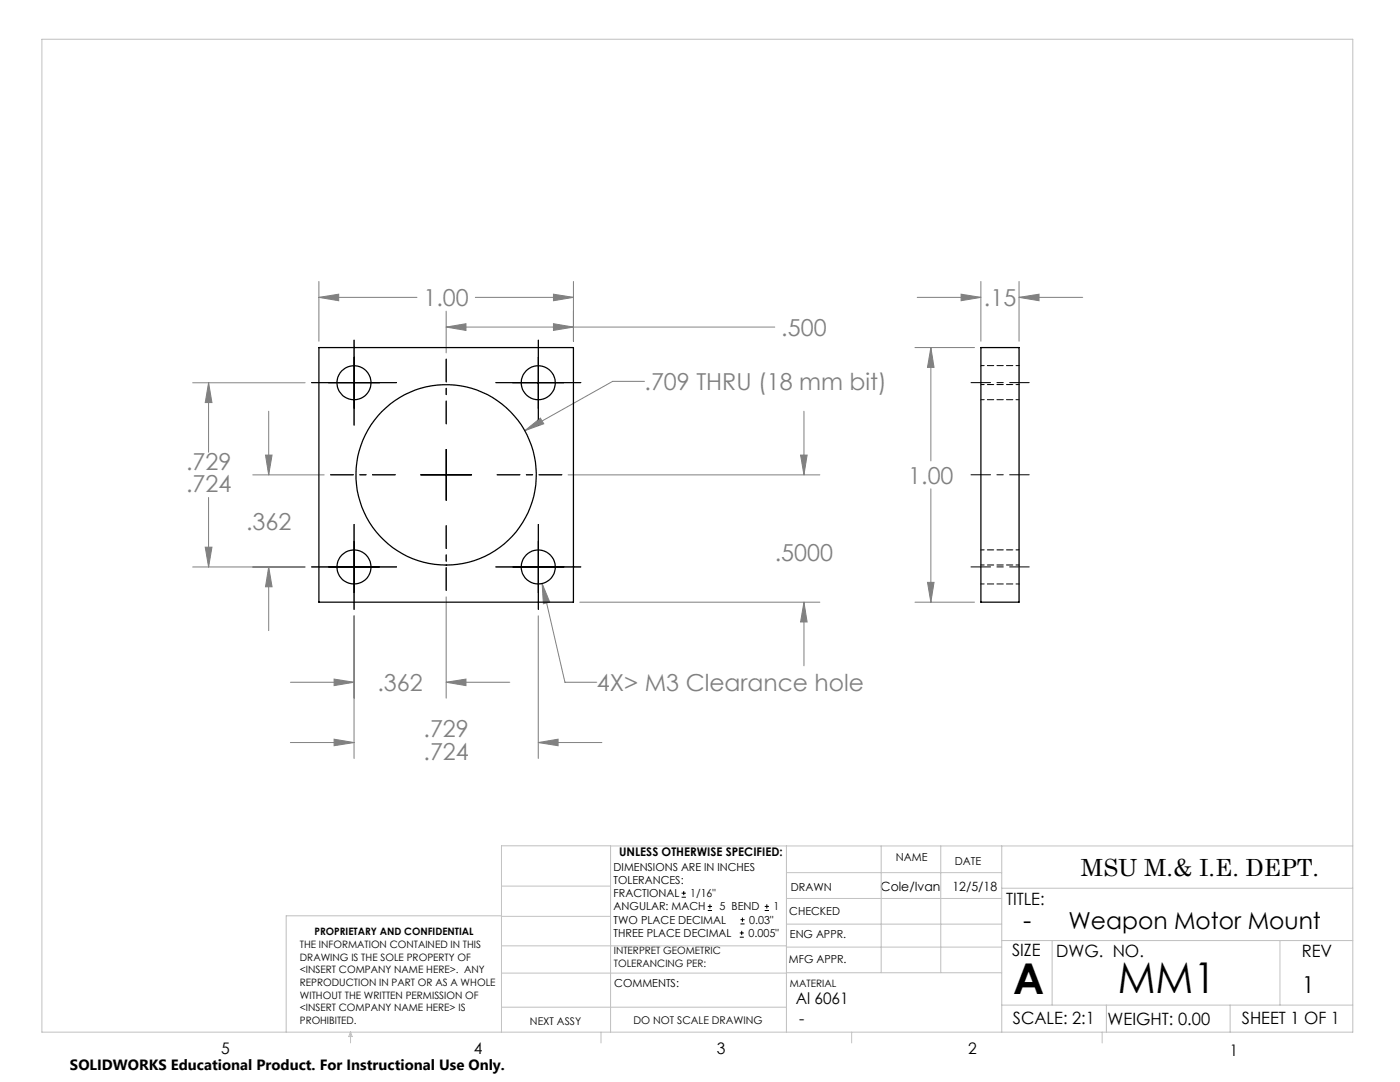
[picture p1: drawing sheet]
<svg xmlns="http://www.w3.org/2000/svg" width="279mm" height="216mm" viewBox="0 0 279 216" stroke-linecap="round" stroke-linejoin="round" font-family="sans-serif">
<g fill="none" stroke="#000" stroke-width=".2">
<path d="M65.6 76.4h10.1M70.7 71.3v10.2M102.3 76.4h10.2M107.4 71.3v10.2M84 94.8h10.1M89 89.7v10.1M65.6 113.1h10.1M70.7 108.1v10.1M102.3 113.1h10.2M107.4 108.1v10.1M136 179h.9M136 178.2h.9"/>
<path d="M136.5 177.8v.8M141.3 181.7h.8M141.3 180.9h.8M141.7 180.4v.9M147.6 187h.8M147.6 186.2h.8M147.8 184.4h.8M147.8 183.5h.8M148 185.7v.9M148.2 183.1v.8M152.6 181.7h.9M152.6 180.9h.9"/>
<path d="M153 180.4v.9"/>
</g>
<g fill="none" stroke="#808080" stroke-width=".2">
<path d="M63.6 59.3l4-.6v1.3zM63.6 56.2v11.9M63.6 59.3h19.6M94.9 59.3h19.5M110.5 58.7l3.9 .6-3.9 .7zM114.4 56.2v11.9M183.1 59.3h12.7M191.8 58.7l4 .6-4 .7zM195.8 56.2v11.9M203.4 59.3l4-.6v1.3zM203.4 59.3h12.7M203.4 56.2v11.9"/>
<path d="M38.5 76.4h22.4M41.6 76.4l.7 3.9h-1.3zM41.6 76.4v13.8M89 65.3l4-.7v1.3zM89 62.1v8.3M89 65.3h65.6M110.5 64.6l3.9 .7-3.9 .6zM128.6 76.1h-6.3l-17.6 9.8M182.6 69.4h11.9M185.8 69.4l.6 3.9h-1.3zM185.8 69.4v22.6M41.6 99.3v13.8"/>
<path d="M50.4 94.8h14.3M53 90.8h1.3l-.7 4zM53.6 82.1v12.7M104.7 85.9l3.1-2.5 .7 1.2zM113.4 94.8h50.2M159.8 90.8h1.3l-.7 4zM160.4 82.1v12.7M185.8 97.5v22.7M38.5 113.1h22.4M41 109.2h1.3l-.7 3.9zM53.6 113.1l.7 4h-1.3zM53.6 113.1v12.7"/>
<path d="M89 119.1v20.2M108.2 116.5l1.5 3.7-1.3 .3zM108.2 116.5l4.5 19.6h6.4M185.1 116.2h1.3l-.6 4zM58 136.1h12.7M66.7 135.5l4 .6-4 .7zM70.7 122.9v28.4M89 136.1l4-.6v1.3zM89 136.1h12.7M107.4 122.9v28.4M115.7 120.2h47.9M160.4 120.2l.7 3.9h-1.3z"/>
<path d="M160.4 120.2v12.7M182.6 120.2h11.9M58 148.2h12.7M66.7 147.5l4 .7-4 .6zM107.4 148.2l4-.7v1.3zM107.4 148.2h12.7"/>
</g>
<path d="M78.9 94.7h-12.9M89 84.6v-12.9M99.2 94.7h12.9M89 104.9v12.9" fill="none" stroke="#000" stroke-width=".2" stroke-dasharray="15.2 1.3 1.3 1.3" stroke-dashoffset="10.7"/>
<g fill="none" stroke="#000" stroke-width=".2" stroke-dasharray="15.2 1.3 1.3 1.3">
<path d="M65.6 76.4h-3.4M70.7 71.3v-3.4M75.7 76.4h3.4M102.4 76.4h-3.4M107.4 71.3v-3.4M112.5 76.4h3.4M70.7 81.4v3.4M107.4 81.4v3.4M65.6 113.1h-3.4M70.7 108v-3.4M70.7 118.2v3.4M75.7 113.1h3.4"/>
<path d="M102.4 113.1h-3.4M107.4 108v-3.4M107.4 118.2v3.4M112.5 113.1h3.4"/>
</g>
<path d="M193.8 76.4h11.6M205.4 94.7h-11.6M193.8 113.1h11.6" fill="none" stroke="#000" stroke-width=".2" stroke-dasharray="15.2 1.3 1.3 1.3" stroke-dashoffset="11.3"/>
<g fill="none" stroke="#c0c0c0" stroke-width=".2">
<path d="M8.4 7.8h261.6v198.2h-261.6zM100.1 176.8h21.7M121.8 168.8v37.2M157 168.8v37.2M157 179.3h42.9M157 174.1h42.9M175.9 168.8v25.3M187.7 168.8v25.3M199.9 177.2h70.1M199.9 168.8v37.2M270 168.8h-169.9v37.2M100.1 194.2h56.9"/>
<path d="M100.1 188.7h56.9M100.1 182.8h21.7M100.1 182.7h-43v23.3M157 194.1h42.9M157 184.4h42.9M157 189h42.9M199.9 187.7h70.1M210 187.7v12.9M255.4 187.7v12.9M70 206v2.1M70 206l.3 .8h-.7zM100.1 201h56.9"/>
<path d="M119.9 206v2.1M170 206v2.1M199.9 200.6h70.1M220 206v2.1M220.8 200.6v5.4M245.5 200.6v5.4"/>
</g>
<path d="M110.5 58.7l3.9 .6-3.9 .7zM63.6 59.3l4-.6v1.3zM66.7 147.5l4 .7-4 .6zM107.4 148.2l4-.7v1.3zM66.7 135.5l4 .6-4 .7zM89 136.1l4-.6v1.3zM53.6 113.1l.7 4h-1.3zM53 90.8h1.3l-.7 4zM41.6 76.4l.7 3.9h-1.3zM41 109.2h1.3l-.7 3.9zM108.2 116.5l.2 4 1.3-.3zM104.7 85.9l3.8-1.3-.7-1.2zM89 65.3l4-.7v1.3zM110.5 64.6l3.9 .7-3.9 .6zM159.8 90.8h1.3l-.7 4zM160.4 120.2l.7 3.9h-1.3zM191.8 58.7l4 .6-4 .7zM203.4 59.3l4-.6v1.3zM185.1 116.2h1.3l-.6 4zM185.8 69.4l.6 3.9h-1.3z" fill="#808080"/>
<g fill="none" stroke="#000" stroke-width=".25">
<path d="M63.6 69.4h50.8v50.8h-50.8zM195.8 69.4h7.6v50.8h-7.6z"/>
<circle cx="70.6" cy="76.4" r="3.4"/>
<circle cx="107.4" cy="76.4" r="3.4"/>
<circle cx="89" cy="94.7" r="18"/>
<circle cx="70.6" cy="113.1" r="3.4"/>
<circle cx="107.4" cy="113.1" r="3.4"/>
</g>
<path d="M195.8 79.8h7.6M203.4 73h-7.6M203.4 76.7h-7.6M195.8 116.5h7.6M195.8 112.7h7.6M203.4 109.7h-7.6" fill="none" stroke="#000" stroke-width=".2" stroke-dasharray="1.3 .6" stroke-dashoffset=".6"/>
<g font-size="8.5">
<text x="202.2" y="198.3">A</text>
<text x="223.1" y="198.1">MM1</text>
</g>
<text font-size="5.1" x="204.2" y="185.4">-</text>
<g font-size="4.7" fill="#808080">
<text x="84.5" y="61.1">1.00</text>
<text x="196.4" y="61.1">.15</text>
<text x="155.9" y="67">.500</text>
<text x="128.6" y="77.8">.709 THRU (18 mm bit)</text>
<text x="37.1" y="93.7">.729</text>
<text x="37.1" y="98.2">.724</text>
<text x="181.3" y="96.5">1.00</text>
<text x="49.1" y="105.7">.362</text>
<text x="154.6" y="111.9">.5000</text>
<text x="75.3" y="137.9">.362</text>
<text x="119.1" y="137.9">4X&gt; M3 Clearance hole</text>
<text x="84.5" y="147.1">.729</text>
<text x="84.5" y="151.6">.724</text>
</g>
<g font-size="4.7">
<text x="215.7" y="174.7">MSU M.&amp; I.E. DEPT.</text>
<text x="213.2" y="185.4">Weapon Motor Mount</text>
<text x="259.8" y="198.2">1</text>
</g>
<g font-size="3.4">
<text x="200.8" y="180.5">TITLE:</text>
<text x="202" y="190.8">SIZE</text>
<text x="210.8" y="190.9">DWG. NO.</text>
<text x="259.8" y="191">REV</text>
<text x="202.1" y="204.4">SCALE: 2:1</text>
<text x="221" y="204.5">WEIGHT: 0.00</text>
<text x="247.8" y="204.4">SHEET 1 OF 1</text>
</g>
<g font-size="3.2">
<text x="158.8" y="200.4">Al 6061</text>
<text x="159.5" y="204.4">-</text>
<text x="44.2" y="210.4">5</text>
<text x="94.6" y="210.3">4</text>
<text x="143.1" y="210.4">3</text>
<text x="193.2" y="210.3">2</text>
<text x="245.4" y="210.6">1</text>
</g>
<text font-size="3" x="14" y="213.5">SOLIDWORKS Educational Product. For Instructional Use Only.</text>
<g font-size="2.5">
<text x="175.7" y="177.8">Cole/Ivan</text>
<text x="190.1" y="177.8">12/5/18</text>
</g>
<text font-size="2.4" x="123.6" y="170.8">UNLESS OTHERWISE SPECIFIED:</text>
<g font-size="2.2">
<text x="122.5" y="173.7">DIMENSIONS ARE IN INCHES</text>
<text x="178.8" y="171.8">NAME</text>
<text x="190.6" y="172.5">DATE</text>
<text x="122.5" y="176.4">TOLERANCES:</text>
<text x="122.5" y="179">FRACTIONAL</text>
<text x="137.8" y="179">1/16&quot;</text>
<text x="157.8" y="177.8">DRAWN</text>
<text x="122.5" y="184.3">TWO PLACE DECIMAL</text>
<text x="122.5" y="181.7">ANGULAR: MACH</text>
<text x="143.6" y="181.7">5 BEND</text>
<text x="149.5" y="184.3">0.03&quot;</text>
<text x="154.4" y="181.7">1</text>
<text x="157.5" y="182.5">CHECKED</text>
<text x="122.5" y="187">THREE PLACE DECIMAL</text>
<text x="149.4" y="187">0.005&quot;</text>
<text x="157.6" y="187.2">ENG APPR.</text>
<text x="122.6" y="197">COMMENTS:</text>
<text x="157.4" y="192.2">MFG APPR.</text>
</g>
<g font-size="2.1">
<text x="105.8" y="204.5">NEXT ASSY</text>
<text x="126.4" y="204.3">DO NOT SCALE DRAWING</text>
</g>
<g font-size="2">
<text x="59.8" y="189.2">THE INFORMATION CONTAINED IN THIS</text>
<text x="59.8" y="191.7">DRAWING IS THE SOLE PROPERTY OF</text>
<text x="62.8" y="186.5">PROPRIETARY AND CONFIDENTIAL</text>
<text x="122.5" y="190.4">INTERPRET GEOMETRIC</text>
<text x="59.8" y="194.2">&lt;INSERT COMPANY NAME HERE&gt;. ANY</text>
<text x="59.8" y="196.8">REPRODUCTION IN PART OR AS A WHOLE</text>
<text x="122.5" y="192.9">TOLERANCING PER:</text>
<text x="157.7" y="197">MATERIAL</text>
<text x="59.8" y="199.3">WITHOUT THE WRITTEN PERMISSION OF</text>
<text x="59.8" y="201.8">&lt;INSERT COMPANY NAME HERE&gt; IS</text>
<text x="59.8" y="204.3">PROHIBITED.</text>
</g>
</svg>
